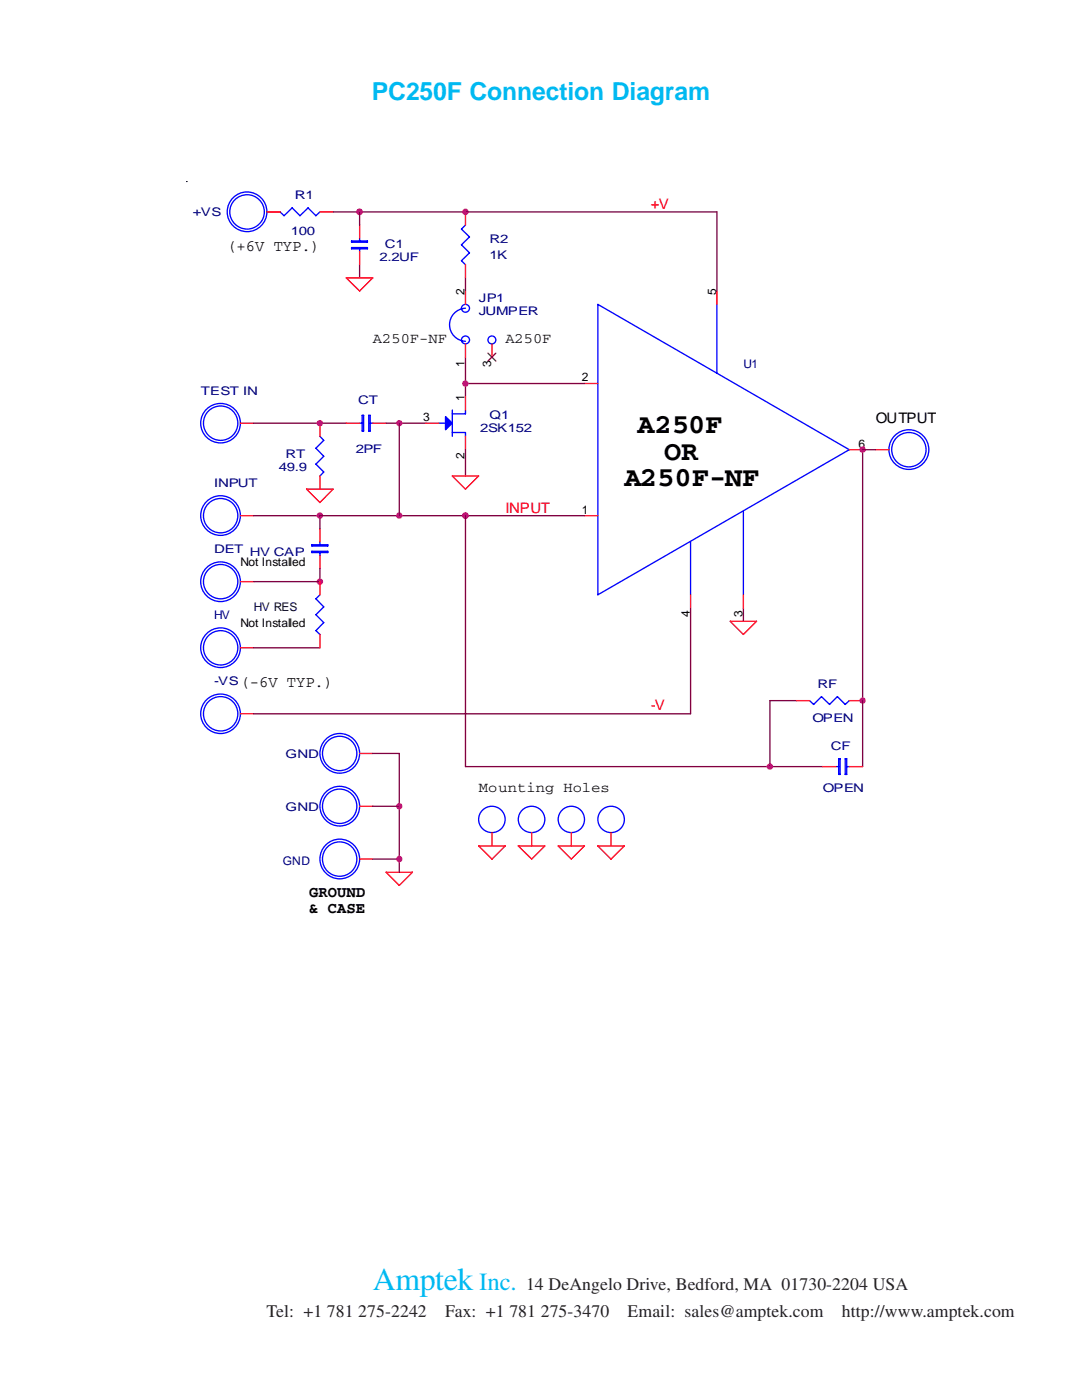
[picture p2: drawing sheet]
<svg xmlns="http://www.w3.org/2000/svg" width="216mm" height="279mm" viewBox="0 0 216 279" stroke-linecap="round" stroke-linejoin="round" font-family="sans-serif">
<g fill="none" stroke="#800040" stroke-width=".26">
<path d="M53.3 42.3h2.6M66.5 42.3h76.5v15.8M71.8 42.3v2.6M71.8 52.8v2.7M92.9 55.5v2.6M92.9 71.3v7.9M92.9 76.5h23.7M50.6 84.5h18.5M77 84.5h8M79.7 84.5v18.4M92.9 89.7v5.3M174.8 89.7h-2.7v63.3"/>
<path d="M50.6 102.9h66M63.8 102.9v2.6M63.8 113.5v2.6h-13.2M92.9 102.9v50.1h71.3M50.6 129.3h13.2M137.8 121.4v21.1h-87.2M148.3 121.4v2.6M158.9 139.8h-5.3v13.2M74.4 150.4h5.3v23.7M74.4 171.5h5.3M74.4 160.9h5.3"/>
</g>
<g fill="none" stroke="#00f" stroke-width=".26">
<path d="M55.9 42.3l.8 .8 1.6-1.6 1.6 1.6 1.6-1.6 1.5 1.6 .8-.8M70.1 48.1h3.2v.2h-3.2zM70.1 49.4h3.2v.3h-3.2zM71.8 47.5v.6M71.8 49.7v.5M92.9 44.9l-.8 .8 1.6 1.6-1.6 1.6 1.6 1.6-1.6 1.5 .8 .8M92.9 61.5a3.3 3.3 0 0 0-3.2 3.3 3.3 3.3 0 0 0 3.2 3.3M119.3 60.7l50.2 29-50.2 29zM143 60.7v13.7M63.8 87.1l.8 .8-1.6 1.6 1.6 1.6-1.6 1.5 1.6 1.6-.8 .8M71.8 84.5h.5M72.3 82.9h.3v3.1h-.3z"/>
<path d="M73.6 82.9h.3v3.1h-.3zM73.9 84.5h.5M87.6 84.5h1.3M90.3 86.3h2.6v.8M90.3 81.8v5.3M92.9 81.8v.8h-2.6M62.2 108.7h3.2v.3h-3.2zM62.2 110h3.2v.3h-3.2zM63.8 108.2v.5M63.8 110.3v.5M63.8 118.7l-.8 .8 1.6 1.6-1.6 1.6 1.6 1.5-1.6 1.7 .8 .7M137.8 108.2v10.5"/>
<path d="M148.3 102.1v16.6M161.5 139.8l.8 .8 1.6-1.6 1.6 1.6 1.6-1.6 1.6 1.6 .8-.8M166.8 153h.5M167.3 151.4h.3v3.2h-.3zM168.7 151.4h.3v3.2h-.3zM169 153h.5"/>
<circle cx="49.3" cy="42.3" r="4"/>
<circle cx="49.3" cy="42.3" r="3.4"/>
<circle cx="92.9" cy="67.8" r=".79"/>
<circle cx="92.9" cy="61.5" r=".79"/>
<circle cx="98.1" cy="67.8" r=".79"/>
<circle cx="44" cy="84.5" r="3.9"/>
<circle cx="44" cy="84.5" r="3.4"/>
<circle cx="181.4" cy="89.7" r="3.4"/>
<circle cx="181.4" cy="89.7" r="4"/>
<circle cx="44" cy="102.9" r="4"/>
<circle cx="44" cy="116.1" r="4"/>
<circle cx="44" cy="102.9" r="3.4"/>
<circle cx="44" cy="116.1" r="3.4"/>
<circle cx="44" cy="129.3" r="4"/>
<circle cx="44" cy="129.3" r="3.4"/>
<circle cx="44" cy="142.5" r="3.9"/>
<circle cx="44" cy="142.5" r="3.4"/>
<circle cx="67.8" cy="150.4" r="3.4"/>
<circle cx="67.8" cy="150.3" r="4"/>
<circle cx="67.8" cy="171.5" r="3.4"/>
<circle cx="67.8" cy="160.9" r="3.4"/>
<circle cx="67.8" cy="160.9" r="4"/>
<circle cx="67.8" cy="171.4" r="4"/>
<circle cx="98.2" cy="163.5" r="2.63"/>
<circle cx="106.1" cy="163.5" r="2.63"/>
<circle cx="114" cy="163.5" r="2.62"/>
<circle cx="122" cy="163.5" r="2.64"/>
</g>
<g fill="none" stroke="#f00" stroke-width=".26">
<path d="M53.3 42.3h2.6M63.8 42.3h2.7M69.1 55.5h5.3l-2.6 2.6zM71.8 44.9v2.6M71.8 50.2v2.6M92.9 42.3v2.6M92.9 52.8v2.7M92.9 58.1v2.6M143 58.1v2.6M92.9 68.6v2.7M92.9 79.2v2.6M98.2 68.6v2.7"/>
<path d="M116.6 76.5h2.7M48 84.5h2.6M61.2 97.6h5.3l-2.7 2.7zM63.8 84.5v2.6M63.8 95v2.6M69.1 84.5h2.7M74.4 84.5h2.6M85 84.5h2.6M90.3 95h5.2l-2.6 2.6zM92.9 87.1v2.6M169.5 89.7h2.6M174.8 89.7h2.6"/>
<path d="M48 102.9h2.6M48 116.1h2.6M63.8 105.5v2.7M63.8 110.8v2.7M63.8 116.1v2.6M116.6 102.9h2.7M137.8 118.7v2.7M148.3 118.7v2.7M48 129.3h2.6M63.8 126.6v2.7M145.7 124h5.3l-2.7 2.6zM158.9 139.8h2.6"/>
<path d="M169.5 139.8h2.6M48 142.5h2.6M71.8 150.4h2.6M164.2 153h2.6M169.5 153h2.6M71.8 171.5h2.6M71.8 160.9h2.6M77 174.1h5.3l-2.6 2.6zM95.5 168.8h5.3l-2.6 2.7zM98.2 166.2v2.6M103.4 168.8h5.3l-2.6 2.7zM106.1 166.2v2.6"/>
<path d="M111.4 168.8h5.2l-2.6 2.7zM114 166.2v2.6M119.3 168.8h5.3l-2.7 2.7zM121.9 166.2v2.6"/>
</g>
<g fill="#f0f" stroke="#f0f" stroke-width=".26">
<circle cx="71.7" cy="42.3" r=".53"/>
<circle cx="92.9" cy="42.3" r=".53"/>
<circle cx="92.9" cy="102.9" r=".53"/>
<circle cx="63.8" cy="84.5" r=".52"/>
<circle cx="153.6" cy="153" r=".52"/>
<circle cx="63.8" cy="116.1" r=".53"/>
<circle cx="63.8" cy="102.9" r=".53"/>
<circle cx="79.7" cy="160.9" r=".52"/>
<circle cx="79.7" cy="171.4" r=".52"/>
<circle cx="172.1" cy="89.7" r=".52"/>
<circle cx="172.1" cy="139.8" r=".52"/>
<circle cx="92.9" cy="76.6" r=".53"/>
<circle cx="79.7" cy="84.5" r=".51"/>
<circle cx="79.7" cy="102.9" r=".52"/>
</g>
<path d="M97.4 70.5l1.5 1.6M98.9 70.5l-1.5 1.6" fill="none" stroke="#804000" stroke-width=".26"/>
<path d="M88.9 83.1l1.4 1.4-1.4 1.3z" fill-rule="evenodd" fill="#00f" stroke="#00f" stroke-width=".26"/>
<path d="M37.2 36.2h.1" fill="none" stroke="#000" stroke-width=".2"/>
<text font-size="6.3" fill="#00b9f1" x="74.4" y="257.5">Amptek</text>
<g font-size="5.5">
<text x="127.2" y="86.4">A250F</text>
<text x="132.5" y="91.7">OR</text>
<text x="124.6" y="97">A250F-NF</text>
</g>
<g font-size="4.9" fill="#00b9f1">
<text x="74.2" y="19.9">PC250F Connection Diagram</text>
<text x="95.6" y="257.5">Inc.</text>
</g>
<g font-size="3.5" fill="#231f20">
<text x="105" y="257.5">14 DeAngelo Drive, Bedford, MA 01730-2204 USA</text>
<text x="53.2" y="262.8">Tel: +1 781 275-2242</text>
<text x="88.8" y="262.8">Fax: +1 781 275-3470</text>
<text x="125.2" y="262.8">Email: sales@amptek.com</text>
<text x="168" y="262.8">http://www.amptek.com</text>
</g>
<g font-size="3.2">
<text x="45.3" y="50.1">(+6V TYP.)</text>
<text x="48" y="137.1">(-6V TYP.)</text>
<text x="61.7" y="179.1">GROUND</text>
<text x="61.7" y="182.2">&amp; CASE</text>
</g>
<g font-size="2.9" fill="#f00">
<text x="129.9" y="41.8">+V</text>
<text x="100.8" y="102.4">INPUT</text>
<text x="129.9" y="141.6">-V</text>
</g>
<g font-size="2.9">
<text x="74.4" y="68.4">A250F-NF</text>
<text x="100.8" y="68.4">A250F</text>
<text x="174.8" y="84.5">OUTPUT</text>
<text x="95.5" y="158">Mounting Holes</text>
</g>
<g font-size="2.4" fill="#000080">
<text x="58.8" y="39.8">R1</text>
<text x="38.5" y="43.2">+VS</text>
<text x="58" y="46.9">100</text>
<text x="75.7" y="52.2">2.2UF</text>
<text x="76.8" y="49.5">C1</text>
<text x="97.7" y="48.5">R2</text>
<text x="97.7" y="51.6">1K</text>
<text x="95.5" y="60.3">JP1</text>
<text x="95.5" y="62.9">JUMPER</text>
<text x="148.4" y="73.5">U1</text>
<text x="40.1" y="78.8">TEST IN</text>
<text x="71.5" y="80.6">CT</text>
<text x="97.7" y="83.5">Q1</text>
<text x="95.8" y="86.1">2SK152</text>
<text x="55.7" y="94.1">49.9</text>
<text x="57" y="91.4">RT</text>
<text x="71" y="90.4">2PF</text>
<text x="42.7" y="97.2">INPUT</text>
<text x="42.7" y="110.4">DET HV CAP</text>
<text x="42.7" y="123.6">HV</text>
<text x="42.7" y="136.8">-VS</text>
<text x="163.2" y="137.3">RF</text>
<text x="162.1" y="144.1">OPEN</text>
<text x="165.8" y="149.7">CF</text>
<text x="57" y="151.3">GND</text>
<text x="57" y="161.8">GND</text>
<text x="164.2" y="158.1">OPEN</text>
<text x="56.4" y="172.6">GND</text>
</g>
<g font-size="2.4">
<text x="92.7" y="58.9" transform="rotate(-90 92.7 58.9)">2</text>
<text x="142.9" y="58.9" transform="rotate(-90 142.9 58.9)">5</text>
<text x="92.7" y="73.2" transform="rotate(-90 92.7 73.2)">1</text>
<text x="98" y="73.2" transform="rotate(-90 98 73.2)">3</text>
<text x="116.1" y="76.1">2</text>
<text x="92.7" y="80" transform="rotate(-90 92.7 80)">1</text>
<text x="84.5" y="84">3</text>
<text x="171.3" y="89.3">6</text>
<text x="92.7" y="91.6" transform="rotate(-90 92.7 91.6)">2</text>
<text x="116.1" y="102.5">1</text>
<text x="48" y="113">Not Installed</text>
<text x="48" y="125.2">Not Installed</text>
<text x="137.6" y="123.2" transform="rotate(-90 137.6 123.2)">4</text>
<text x="148.2" y="123.2" transform="rotate(-90 148.2 123.2)">3</text>
</g>
<text font-size="2.4" fill="#000040" x="50.6" y="122">HV RES</text>
</svg>
